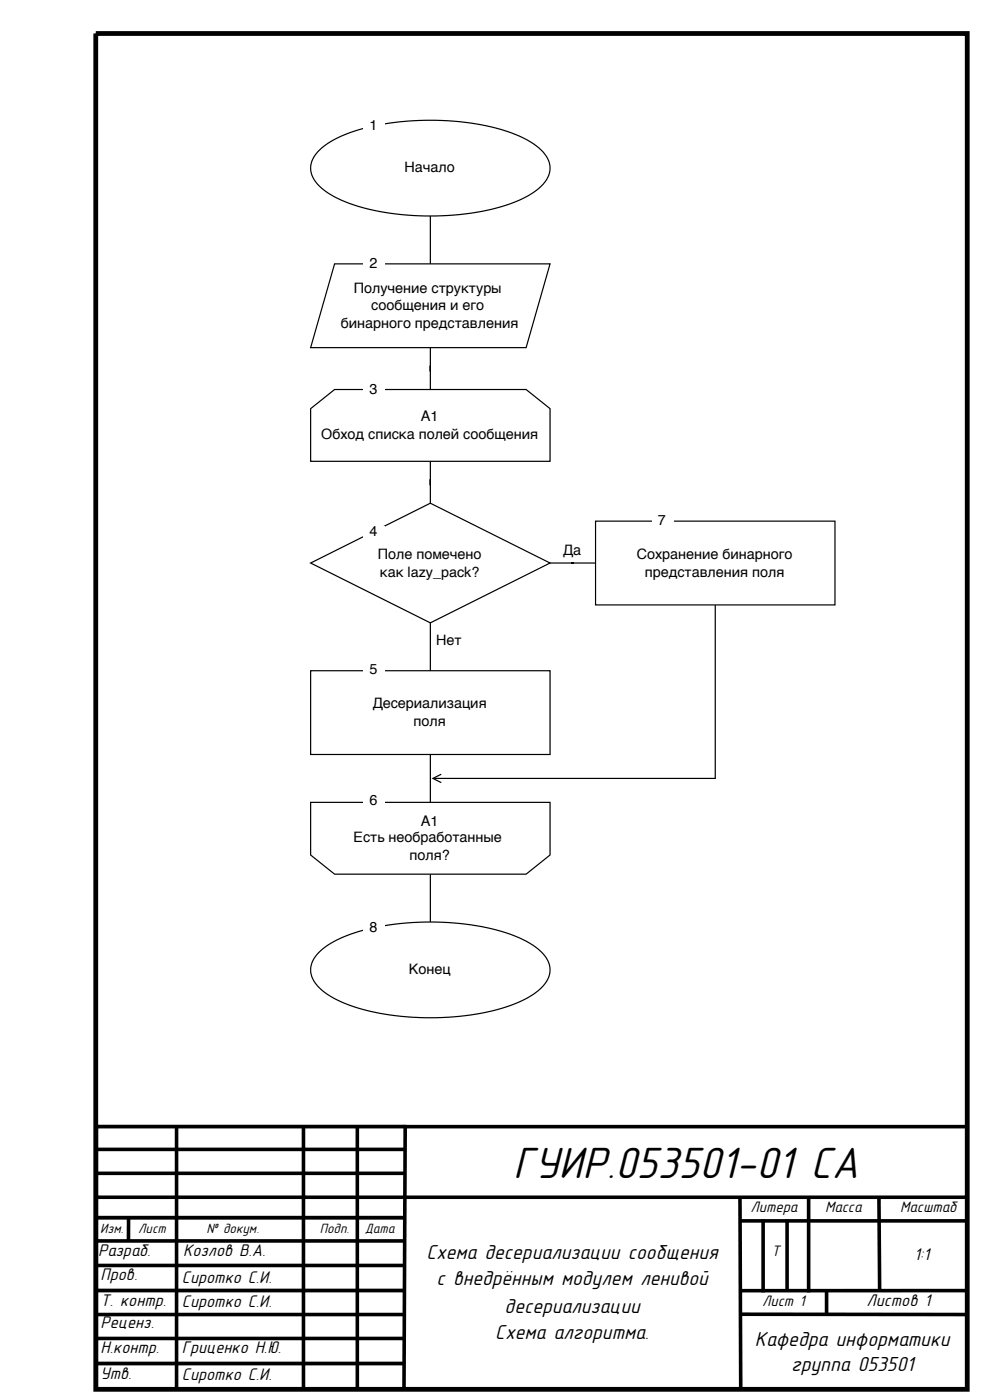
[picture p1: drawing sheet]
<svg xmlns="http://www.w3.org/2000/svg" width="219mm" height="309mm" viewBox="0 0 219 309" stroke-linecap="round" stroke-linejoin="round" font-family="sans-serif">
<path d="M21.2 7.4h192.5v299.6h-192.5z" fill="none" stroke="#000" stroke-width="1.1" stroke-linecap="butt"/>
<g fill="none" stroke="#000" stroke-width=".79" stroke-linecap="butt">
<path d="M21.3 259.3h68.2M21.3 254h68.2M39 248.7v58.2M67 248.7v58.2M78.9 248.7v58.2M89.5 248.6l-.3 58.5M213.8 249h-192.5v57.9M21.3 269.1h68.2M21.3 274.2h68.2M21.3 264.6h192.5M21.3 279.6h68.2M28.4 269.4v5"/>
<path d="M163.5 264.6l.1 42.1M163.6 269.8h50.2M168.6 269.5v16.1M173.9 269.5v15.8M178.6 264.4v21.2M194.2 264.5l.1 20.4M21.3 285.2h68.2M21.3 290.5h68.2M21.3 295.8h68.2M163.6 290.4l50.2 .1M182.6 284.9v5.8M213.8 285.2h-50.2"/>
<path d="M21.3 301.3h68.2"/>
</g>
<path d="M95.1 47.7v10.6M21.3 259.3h68.2M21.3 254h68.2M21.3 248.7h68.2M21.3 264.6h68.2M21.3 269.3h68.2M21.3 274.3h68.2M21.3 279.5h68.2M21.3 290.5h68.2M21.3 295.8h68.2M21.3 284.9h68.2M21.3 301.1h68.2" fill="none" stroke="#000" stroke-width=".26"/>
<path d="M70.6 33.1a26.3 26.3 0 0 1 12.5-5.4l6.3-.9 7.2-.2 7.1 .6 6.1 1.2a21.2 21.2 0 0 1 10.4 5.4 5 5 0 0 1-.7 7.4 26.3 26.3 0 0 1-12.4 5.4l-6.4 .9-7.2 .2-7.1-.6-6-1.2a21.2 21.2 0 0 1-10.4-5.4 5 5 0 0 1 .6-7.4z" fill="#fff"/>
<path d="M70.6 33.1a26.3 26.3 0 0 1 12.5-5.4l6.3-.9 7.2-.2 7.1 .6 6.1 1.2a21.2 21.2 0 0 1 10.4 5.4 5 5 0 0 1-.7 7.4 26.3 26.3 0 0 1-12.4 5.4l-6.4 .9-7.2 .2-7.1-.6-6-1.2a21.2 21.2 0 0 1-10.4-5.4 5 5 0 0 1 .6-7.4z" fill="none" stroke="#000" stroke-width=".26"/>
<path d="M70.6 210.3a26.3 26.3 0 0 1 12.5-5.4l6.8-.9 6.7-.2 7.1 .5 6.1 1.2a21.2 21.2 0 0 1 10.4 5.5 5 5 0 0 1-.7 7.4 26.3 26.3 0 0 1-12.4 5.4l-6.4 .9-7.2 .2-6.6-.5-6.5-1.3a21.2 21.2 0 0 1-10.4-5.5 5 5 0 0 1 .6-7.3z" fill="#fff"/>
<path d="M95.1 76.8v9.3M70.6 210.3a26.3 26.3 0 0 1 12.5-5.4l6.8-.9 6.7-.2 7.1 .5 6.1 1.2a21.2 21.2 0 0 1 10.4 5.5 5 5 0 0 1-.7 7.4 26.3 26.3 0 0 1-12.4 5.4l-6.4 .9-7.2 .2-6.6-.5-6.5-1.3a21.2 21.2 0 0 1-10.4-5.5 5 5 0 0 1 .6-7.3z" fill="none" stroke="#000" stroke-width=".26"/>
<path d="M73.9 58.3h47.6l-5.3 18.5h-47.6z" fill="#fff"/>
<path d="M73.9 58.3h47.6l-5.3 18.5h-47.6zM95.1 137.6v10.6M121.5 124.4h10.1" fill="none" stroke="#000" stroke-width=".26"/>
<path d="M68.6 124.4l26.5-13.2 26.4 13.2-26.4 13.2z" fill="#fff"/>
<path d="M95.1 101.9v9.3M68.6 124.4l26.5-13.2 26.4 13.2-26.4 13.2z" fill="none" stroke="#000" stroke-width=".26"/>
<path d="M68.6 90.3l5.3-4.2h42.3l5.3 4.2v11.6h-52.9z" fill="#fff"/>
<path d="M68.6 90.3l5.3-4.2h42.3l5.3 4.2v11.6h-52.9zM95.1 193.2v10.5" fill="none" stroke="#000" stroke-width=".26"/>
<path d="M68.6 177.3h52.9v11.6l-5.3 4.3h-42.3l-5.3-4.3z" fill="#fff"/>
<path d="M68.6 177.3h52.9v11.6l-5.3 4.3h-42.3l-5.3-4.3zM95.1 166.7v10.6" fill="none" stroke="#000" stroke-width=".26"/>
<path d="M68.6 148.2h52.9v18.5h-52.9z" fill="#fff"/>
<path d="M158 133.7v38.3h-62.1M68.6 148.2h52.9v18.5h-52.9zM97.5 171.1l-1.9 .9 1.9 .9" fill="none" stroke="#000" stroke-width=".26"/>
<path d="M131.6 115.2h52.8v18.5h-52.8z" fill="#fff"/>
<path d="M131.6 115.2h52.8v18.5h-52.8z" fill="none" stroke="#000" stroke-width=".26"/>
<g fill="#fff">
<path d="M80.3 26.6h4.7v2.6h-4.7z"/>
<path d="M80.3 57h4.7v2.6h-4.7z"/>
<path d="M80.3 84.8h4.7v2.6h-4.7z"/>
<path d="M80.3 116.2h4.7v2.7h-4.7z"/>
<path d="M80.3 146.6h4.7v2.7h-4.7z"/>
<path d="M80.3 175.7h4.7v2.7h-4.7z"/>
<path d="M144 113.8h4.7v2.7h-4.7z"/>
<path d="M80.3 203.7h4.7v2.7h-4.7z"/>
</g>
<text font-size="10" x="113.4" y="260.2">ГУИР.053501-01 СА</text>
<g font-size="4.6">
<text x="94.2" y="278.2">Схема десериализации сообщения</text>
<text x="96.4" y="284">с внедрённым модулем ленивой</text>
<text x="111.5" y="290.1">десериализации</text>
<text x="109.4" y="295.9">Схема алгоритма.</text>
<text x="166.8" y="297.5">Кафедра информатики</text>
<text x="174.8" y="303">группа 053501</text>
</g>
<g font-size="3.8">
<text x="21.7" y="277.7">Разраб.</text>
<text x="40.5" y="277.7">Козлов В.А.</text>
<text x="202" y="278.5">1:1</text>
<text x="22.2" y="282.9">Пров.</text>
<text x="40.2" y="283.5">Сиротко С.И.</text>
<text x="22.2" y="293.5">Реценз.</text>
<text x="22.2" y="288.5">Т. контр.</text>
<text x="40.2" y="288.8">Сиротко С.И.</text>
<text x="191.4" y="288.5">Листов 1</text>
<text x="22.2" y="299.1">Н.контр.</text>
<text x="40.2" y="299.1">Гриценко Н.Ю.</text>
<text x="22.2" y="304.6">Утв.</text>
<text x="40.2" y="304.9">Сиротко С.И.</text>
</g>
<g font-size="3.5">
<text x="165.8" y="267.9">Литера</text>
<text x="182.3" y="267.9">Масса</text>
<text x="198.9" y="267.9">Масштаб</text>
<text x="170.4" y="277.7">Т</text>
<text x="168.4" y="288.5">Лист 1</text>
</g>
<g font-size="3.2">
<text x="81.6" y="28.8">1</text>
<text x="89.4" y="38.1">Начало</text>
<text x="81.6" y="59.2">2</text>
<text x="78.1" y="64.8">Получение структуры</text>
<text x="82" y="68.5">сообщения и его</text>
<text x="75.3" y="72.5">бинарного представления</text>
<text x="81.6" y="87">3</text>
<text x="93" y="93.1">А1</text>
<text x="71" y="97">Обход списка полей сообщения</text>
<text x="81.6" y="118.5">4</text>
<text x="145.4" y="116.1">7</text>
<text x="83.5" y="123.5">Поле помечено</text>
<text x="124.4" y="122.7">Да</text>
<text x="140.6" y="123.5">Сохранение бинарного</text>
<text x="83.9" y="127.5">как lazy_pack?</text>
<text x="142.4" y="127.5">представления поля</text>
<text x="96.3" y="142.5">Нет</text>
<text x="81.6" y="148.9">5</text>
<text x="82.3" y="156.5">Десериализация</text>
<text x="91.4" y="160.5">поля</text>
<text x="81.6" y="178">6</text>
<text x="93" y="182.5">А1</text>
<text x="78.1" y="186.2">Есть необработанные</text>
<text x="90.5" y="190.1">поля?</text>
<text x="81.6" y="206">8</text>
<text x="90.3" y="215.3">Конец</text>
</g>
<g font-size="3.1">
<text x="22.1" y="272.4">Изм.</text>
<text x="30.5" y="272.4">Лист</text>
<text x="45.6" y="272.4">№ докум.</text>
<text x="70.6" y="272.4">Подп.</text>
<text x="80.6" y="272.4">Дата</text>
</g>
</svg>
